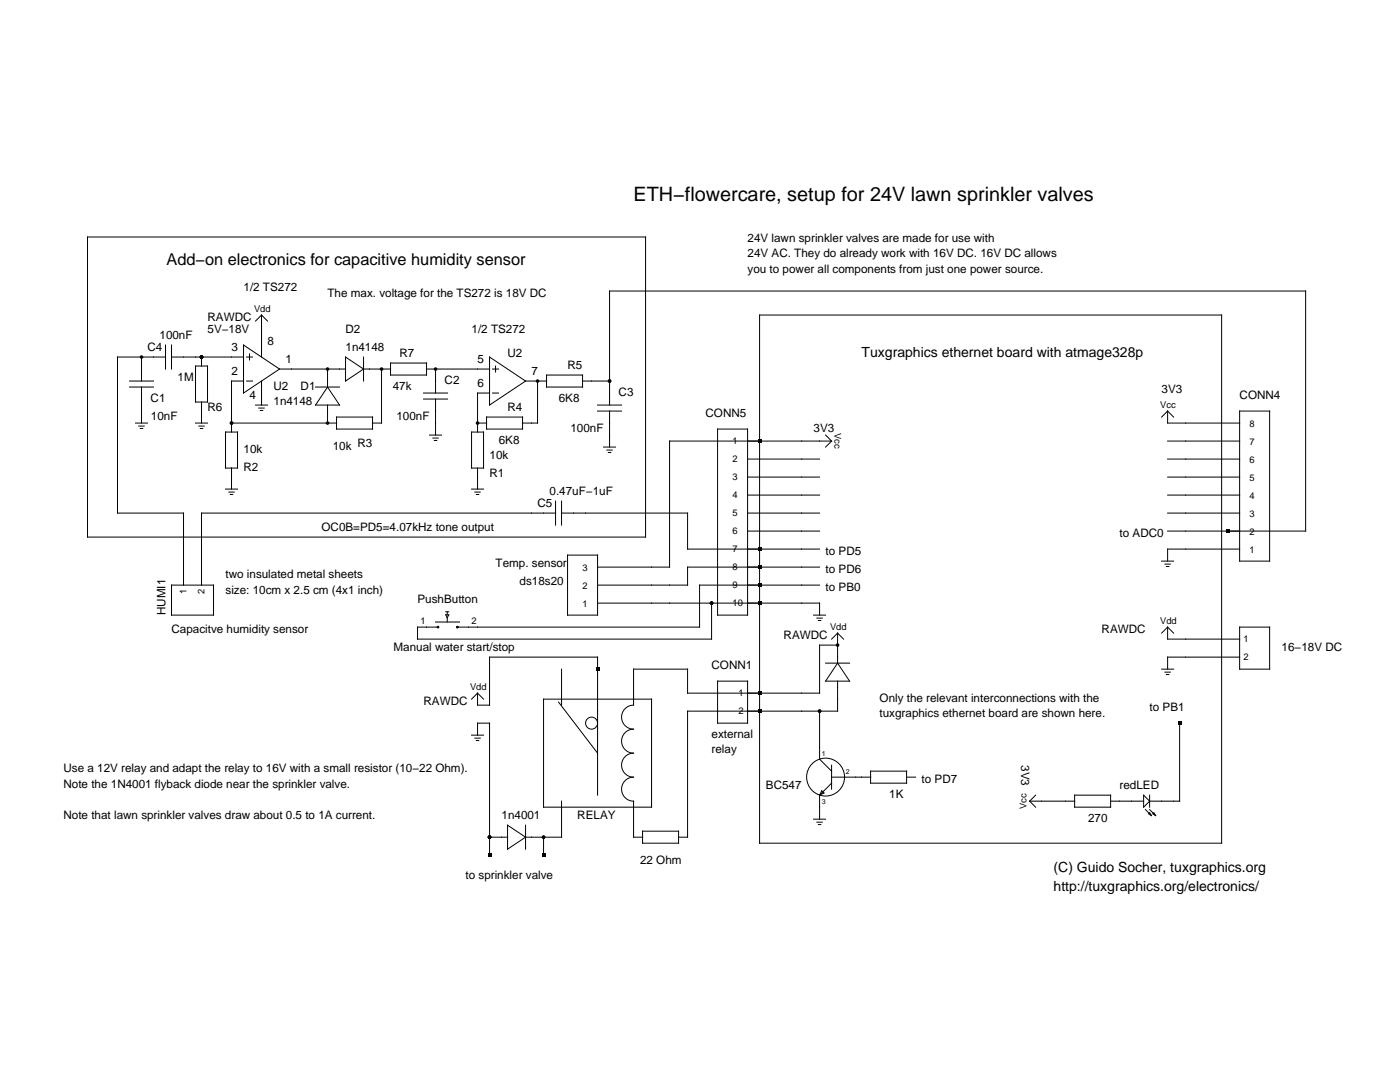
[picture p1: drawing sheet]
<svg xmlns="http://www.w3.org/2000/svg" width="279mm" height="216mm" viewBox="0 0 279 216" stroke-linecap="round" stroke-linejoin="round" font-family="sans-serif">
<g fill="none" stroke="#000" stroke-width=".2">
<path d="M17.5 47.3h111.3v59.9h-111.3zM25.8 76h4.8M25.8 77.2h4.8M28.2 71.2v4.8M28.2 77.2v7.2M33 71.2h-9.5v31.2h13.1v14.4M33 68.8v4.8M34.2 68.8v4.8M34.2 71.2h14.4M39 73h2.4v7.2h-2.4zM40.2 71.2v1.8M48.6 68.8l7.2 4.8-7.2 4.8z"/>
<path d="M48.6 76h-2.4v10.2M49.2 76h1.2M49.2 71.2h1.2M49.8 70.6v1.2M52.2 62.9v8.3M52.2 76v4.8M52.2 62.9l-1.2 1.2M52.2 62.9l1.2 1.2M55.8 73.6h13.2M63 77.2h4.8M65.4 77.2l2.4 3.6h-4.8zM65.4 73.6v3.6"/>
<path d="M69 71.2l3.6 2.4-3.6 2.4zM72.6 73.6h5.3M72.6 71.2v4.8M76.1 73.6v10.8h-1.8M77.9 72.4h7.2v2.4h-7.2zM84.5 78.4h4.8M84.5 79.6h4.8M85.1 73.6h12.6M86.9 73.6v4.8M86.9 79.6v7.2M97.7 78.4h-2.4v7.8M97.7 71.2l7.2 4.8-7.2 4.8z"/>
<path d="M98.3 73.6h1.2M98.3 78.4h1.2M98.9 73v1.2M104.9 76h4.2M107.3 76v8.4h-3M109.1 74.8h7.2v2.4h-7.2zM116.2 76h5.5M151.6 62.9h92.2v105.3h-92.2zM27 84.4h2.4M27.7 85h1.1M28 85.5h.5M39 84.4h2.4"/>
<path d="M39.7 85h1.1M40 85.5h.5M40.2 80.2v4.2M45 86.2h2.4v7.2h-2.4zM45 97.6h2.4M45.7 98.2h1M46 98.7h.4M46.2 84.4h21M46.2 93.4v4.2M51 80.8h2.4M51.7 81.4h1M52 81.9h.4"/>
<path d="M65.4 80.8v3.6M67.2 83.2h7.1v2.4h-7.1zM85.7 86.8h2.4M86.4 87.4h1.1M86.7 87.9h.5M94.1 86.2h2.4v7.2h-2.4zM94.1 97.6h2.4M94.8 98.2h1M95.1 98.7h.4M95.3 84.4h1.8M95.3 93.4v4.2M97.1 83.2h7.2v2.4h-7.2z"/>
<path d="M110.9 100v4.8M112.1 100v4.8M119.3 82h4.7M119.3 80.8h4.7M120.5 89.2h2.3M121.1 89.8h1.1M121.4 90.3h.5M121.7 80.8v-22.7h138.9v47.9h-27.6M121.7 82v7.2M143.2 85.6h6v37.1h-6zM149.2 91.6h14.4M149.2 98.8h14.4"/>
<path d="M149.2 95.2h14.4M164.8 86.8l1.2 1.2M166 88h-32.4v25.2h-14.3M166 88l-1.2 1.2M233 88h14.4M233 91.6h14.4M233 98.8h14.4M233 95.2h14.4M233 82v2.4h14.4M233 82l-1.2 1.2M233 82l1.2 1.2M247.4 82h6v30h-6z"/>
<path d="M34.2 116.8h8.4v5.9h-8.4zM110.9 102.4h-70.7v14.4M112.1 102.4h25.1v7.2h26.4M113.3 110.8h6v11.9h-6zM149.2 106h14.4M149.2 102.4h14.4M163.6 113.2h-26.4v3.6h-17.9M163.6 116.8h-24v8.3h-48.2M231.8 112h2.4M232.5 112.6h1.1M232.8 113h.5M233 102.4h14.4"/>
<path d="M247.4 109.6h-14.4v2.4M86.9 124.1h4.8M89 122.1h.6M89 122.7h.6l-.3 .6zM89.3 122.1v.6M89.3 123.3v.8M95.3 138.3v2.4h2.4v-9.6h21.6v27.6M95.3 138.3l-1.2 1.2M95.3 138.3l1.2 1.2M108.5 139.5h21.5v21.6h-21.5zM112.1 133.5v7.2M119.3 120.3h44.3v2.4"/>
<path d="M142 120.3v7.2h-58.7v-2.4h3.9M143.2 135.9h6v8.4h-6zM162.4 122.7h2.4M163 123.3h1.1M163.3 123.8h.5M164.8 132.3h4.8M167.2 128.7h-3.6v9.6h-26.4v-4.8h-10.8v7.2a2.4 2.4 0 0 0-2.4 2.4 2.4 2.4 0 0 0 2.4 2.4 2.4 2.4 0 0 0-2.4 2.4 2.4 2.4 0 0 0 2.4 2.4 2.4 2.4 0 0 0-2.4 2.4 2.4 2.4 0 0 0 2.4 2.4 2.4 2.4 0 0 0-2.4 2.4 2.4 2.4 0 0 0 2.4 2.4v7.1h1.8M167.2 132.3l2.4 3.6h-4.8zM167.2 126.3v6M167.2 135.9v6h-30v25.1h-1.8M167.2 126.3l-1.2 1.2M167.2 126.3l1.2 1.2"/>
<path d="M231.8 133.5h2.4M232.5 134.1h1.1M232.8 134.6h.5M233 125.1v2.4h14.4M233 125.1l-1.2 1.2M233 125.1l1.2 1.2M247.4 125.1h6v8.4h-6zM247.4 131.1h-14.4v2.4M94.1 146.7h2.4M94.8 147.3h1M95.1 147.8h.4M95.3 146.7v-2.4h2.4v26.3"/>
<path d="M111.5 140.1l7.8 10.2M112.1 159.9v7.1h-7.2M163.6 141.9v9.6l2.4 2.4M163.6 158.7v4.8M164 157.8l.4 .4-.8 .5zM166 155.1h7.8M166 156.3l-2.4 2.4M166 152.7v4.8M173.7 153.9h7.2v2.4h-7.2zM180.9 155.1h1.8M205.5 159.9h9M205.5 159.9l1.2 1.2"/>
<path d="M206.7 158.7l-1.2 1.2M214.5 158.7h7.1v2.4h-7.1zM221.6 159.9h6.6M228.2 158.7l1.2 1.2-1.2 1.2zM229.4 158.7v2.4M235.4 144.3v15.6h-6M97.7 167h3.6M101.3 164.7l3.6 2.3-3.6 2.4zM104.9 164.7v4.7M108.5 167v3.6M128.2 165.9h7.2v2.3h-7.2zM162.4 163.5h2.4"/>
<path d="M163 164.1h1.1M163.3 164.5h.5M228.6 161.5l1.2 1.2M229.2 162.4l.6 .3M229.4 162.1l.4 .6M229.4 161.5l1.2 1.2M230 162.4l.6 .3M230.3 162.1l.3 .6"/>
<circle cx="87.4" cy="125.1" r=".17"/>
<circle cx="91.3" cy="125.1" r=".17"/>
<circle cx="118.1" cy="144.3" r="1.2"/>
<circle cx="164.8" cy="155.1" r="3.8"/>
</g>
<g fill="#000">
<path d="M151.2 87.7h.7v.7h-.7zM151.2 120h.7v.7h-.7zM151.2 112.8h.7v.7h-.7zM151.2 109.2h.7v.7h-.7zM151.2 116.4h.7v.7h-.7zM244.6 105.6h.8v.7h-.8zM118.9 133.2h.7v.7h-.7zM151.2 137.9h.7v.8h-.7zM151.2 141.5h.7v.8h-.7zM235.1 143.9h.7v.8h-.7zM97.3 170.3h.8v.7h-.8zM108.1 170.3h.7v.7h-.7z"/>
<circle cx="28.2" cy="71.2" r=".36"/>
<circle cx="40.2" cy="71.2" r=".36"/>
<circle cx="65.4" cy="73.6" r=".36"/>
<circle cx="76.1" cy="73.6" r=".36"/>
<circle cx="86.9" cy="73.6" r=".36"/>
<circle cx="107.3" cy="76" r=".36"/>
<circle cx="121.7" cy="76" r=".36"/>
<circle cx="46.2" cy="84.4" r=".36"/>
<circle cx="65.4" cy="84.4" r=".36"/>
<circle cx="95.3" cy="84.4" r=".36"/>
<circle cx="142" cy="120.3" r=".36"/>
<circle cx="167.2" cy="128.7" r=".36"/>
<circle cx="163.6" cy="141.9" r=".36"/>
<circle cx="97.7" cy="167" r=".36"/>
<circle cx="108.5" cy="167" r=".36"/>
</g>
<text font-size="4" x="126.4" y="40.1">ETH−flowercare, setup for 24V lawn sprinkler valves</text>
<text font-size="3.3" x="33.2" y="52.9">Add−on electronics for capacitive humidity sensor</text>
<g font-size="2.8">
<text x="171.9" y="71.2">Tuxgraphics ethernet board with atmage328p</text>
<text x="210.3" y="174.1">(C) Guido Socher, tuxgraphics.org</text>
<text x="210.3" y="177.8">http://tuxgraphics.org/electronics/</text>
</g>
<g font-size="2.3">
<text x="149.2" y="48.3">24V lawn sprinkler valves are made for use with</text>
<text x="149.2" y="51.4">24V AC. They do already work with 16V DC. 16V DC allows</text>
<text x="48.6" y="58.1">1/2 TS272</text>
<text x="65.4" y="59.3">The max. voltage for the TS272 is 18V DC</text>
<text x="149.2" y="54.5">you to power all components from just one power source.</text>
<text x="41.4" y="64.1">RAWDC</text>
<text x="29.4" y="70">C4</text>
<text x="31.8" y="67.7">100nF</text>
<text x="41.4" y="66.5">5V−18V</text>
<text x="46.2" y="70">3</text>
<text x="53.4" y="68.8">8</text>
<text x="69" y="66.5">D2</text>
<text x="69" y="70">1n4148</text>
<text x="79.7" y="71.2">R7</text>
<text x="94.1" y="66.5">1/2 TS272</text>
<text x="101.3" y="71.2">U2</text>
<text x="35.4" y="76">1M</text>
<text x="46.2" y="74.8">2</text>
<text x="54.6" y="77.7">U2</text>
<text x="57" y="72.4">1</text>
<text x="60" y="77.7">D1</text>
<text x="78.4" y="77.7">47k</text>
<text x="88.7" y="76.6">C2</text>
<text x="95.3" y="77.2">6</text>
<text x="95.3" y="72.4">5</text>
<text x="106.1" y="74.8">7</text>
<text x="113.3" y="73.6">R5</text>
<text x="30.1" y="80.2">C1</text>
<text x="30.1" y="83.7">10nF</text>
<text x="41.4" y="82">R6</text>
<text x="49.8" y="79.6">4</text>
<text x="54.6" y="80.8">1n4148</text>
<text x="79.1" y="83.7">100nF</text>
<text x="101.3" y="82">R4</text>
<text x="111.5" y="80.1">6K8</text>
<text x="123.5" y="79">C3</text>
<text x="140.8" y="83.2">CONN5</text>
<text x="231.8" y="78.4">3V3</text>
<text x="247.4" y="79.6">CONN4</text>
<text x="66.4" y="89.7">10k R3</text>
<text x="99.5" y="88.5">6K8</text>
<text x="113.9" y="86.1">100nF</text>
<text x="162.4" y="86.1">3V3</text>
<text x="48.6" y="90.4">10k</text>
<text x="48.6" y="94">R2</text>
<text x="97.7" y="91.6">10k</text>
<text x="97.7" y="95.2">R1</text>
<text x="107.3" y="101.2">C5</text>
<text x="109.7" y="98.8">0.47uF−1uF</text>
<text x="64.2" y="106">OC0B=PD5=4.07kHz tone output</text>
<text x="223.4" y="107.2">to ADC0</text>
<text x="98.9" y="113.2">Temp. sensor</text>
<text x="164.8" y="110.8">to PD5</text>
<text x="45" y="115.3">two insulated metal sheets</text>
<text x="45" y="118.4">size: 10cm x 2.5 cm (4x1 inch)</text>
<text x="103.7" y="116.8">ds18s20</text>
<text x="164.8" y="117.9">to PB0</text>
<text x="164.8" y="114.4">to PD6</text>
<text x="33" y="122.7" transform="rotate(-90 33 122.7)">HUMI1</text>
<text x="83.3" y="120.3">PushButton</text>
<text x="34.2" y="126.3">Capacitve humidity sensor</text>
<text x="78.5" y="129.9">Manual water start/stop</text>
<text x="156.4" y="127.5">RAWDC</text>
<text x="219.9" y="126.3">RAWDC</text>
<text x="255.8" y="129.9">16−18V DC</text>
<text x="142" y="133.5">CONN1</text>
<text x="84.5" y="140.7">RAWDC</text>
<text x="175.5" y="140">Only the relevant interconnections with the</text>
<text x="175.5" y="143.1">tuxgraphics ethernet board are shown here.</text>
<text x="229.4" y="141.9">to PB1</text>
<text x="142" y="147.2">external</text>
<text x="12.7" y="154.1">Use a 12V relay and adapt the relay to 16V with a small resistor (10−22 Ohm).</text>
<text x="142" y="150.3">relay</text>
<text x="203.8" y="152.7" transform="rotate(90 203.8 152.7)">3V3</text>
<text x="12.7" y="157.2">Note the 1N4001 flyback diode near the sprinkler valve.</text>
<text x="152.9" y="157.5">BC547</text>
<text x="177.5" y="159.2">1K</text>
<text x="183.9" y="156.3">to PD7</text>
<text x="223.4" y="157.5">redLED</text>
<text x="12.7" y="163.5">Note that lawn sprinkler valves draw about 0.5 to 1A current.</text>
<text x="100.1" y="163.5">1n4001</text>
<text x="115.2" y="163.5">RELAY</text>
<text x="217.2" y="163.9">270</text>
<text x="127.7" y="172.4">22 Ohm</text>
<text x="92.9" y="175.4">to sprinkler valve</text>
</g>
<g font-size="1.9">
<text x="50.7" y="62.3">Vdd</text>
<text x="231.5" y="81.4">Vcc</text>
<text x="146.2" y="88.6">1</text>
<text x="166.6" y="86.4" transform="rotate(90 166.6 86.4)">Vcc</text>
<text x="249.4" y="85.1">8</text>
<text x="249.4" y="88.7">7</text>
<text x="146.2" y="92.2">2</text>
<text x="146.2" y="95.8">3</text>
<text x="249.4" y="92.3">6</text>
<text x="249.4" y="95.9">5</text>
<text x="146.2" y="99.4">4</text>
<text x="249.4" y="99.5">4</text>
<text x="146.2" y="106.6">6</text>
<text x="146.2" y="103">5</text>
<text x="249.4" y="106.7">2</text>
<text x="249.4" y="103.1">3</text>
<text x="116.3" y="113.9">3</text>
<text x="146.2" y="113.8">8</text>
<text x="146.2" y="110.2">7</text>
<text x="249.4" y="110.3">1</text>
<text x="37.2" y="118.5" transform="rotate(-90 37.2 118.5)">1</text>
<text x="40.8" y="118.5" transform="rotate(-90 40.8 118.5)">2</text>
<text x="116.3" y="117.5">2</text>
<text x="146.2" y="117.3">9</text>
<text x="83.9" y="124.5">1</text>
<text x="94.1" y="124.5">2</text>
<text x="116.3" y="121.1">1</text>
<text x="146.2" y="120.9">10</text>
<text x="165.7" y="125.7">Vdd</text>
<text x="231.5" y="124.5">Vdd</text>
<text x="248.2" y="131.7">2</text>
<text x="248.2" y="128.1">1</text>
<text x="93.8" y="137.7">Vdd</text>
<text x="147.4" y="142.5">2</text>
<text x="147.4" y="138.9">1</text>
<text x="204.9" y="161.5" transform="rotate(-90 204.9 161.5)">Vcc</text>
</g>
<g font-size="1.4">
<text x="164" y="150.9">1</text>
<text x="168.8" y="154.5">2</text>
<text x="164" y="160.5">3</text>
</g>
</svg>
